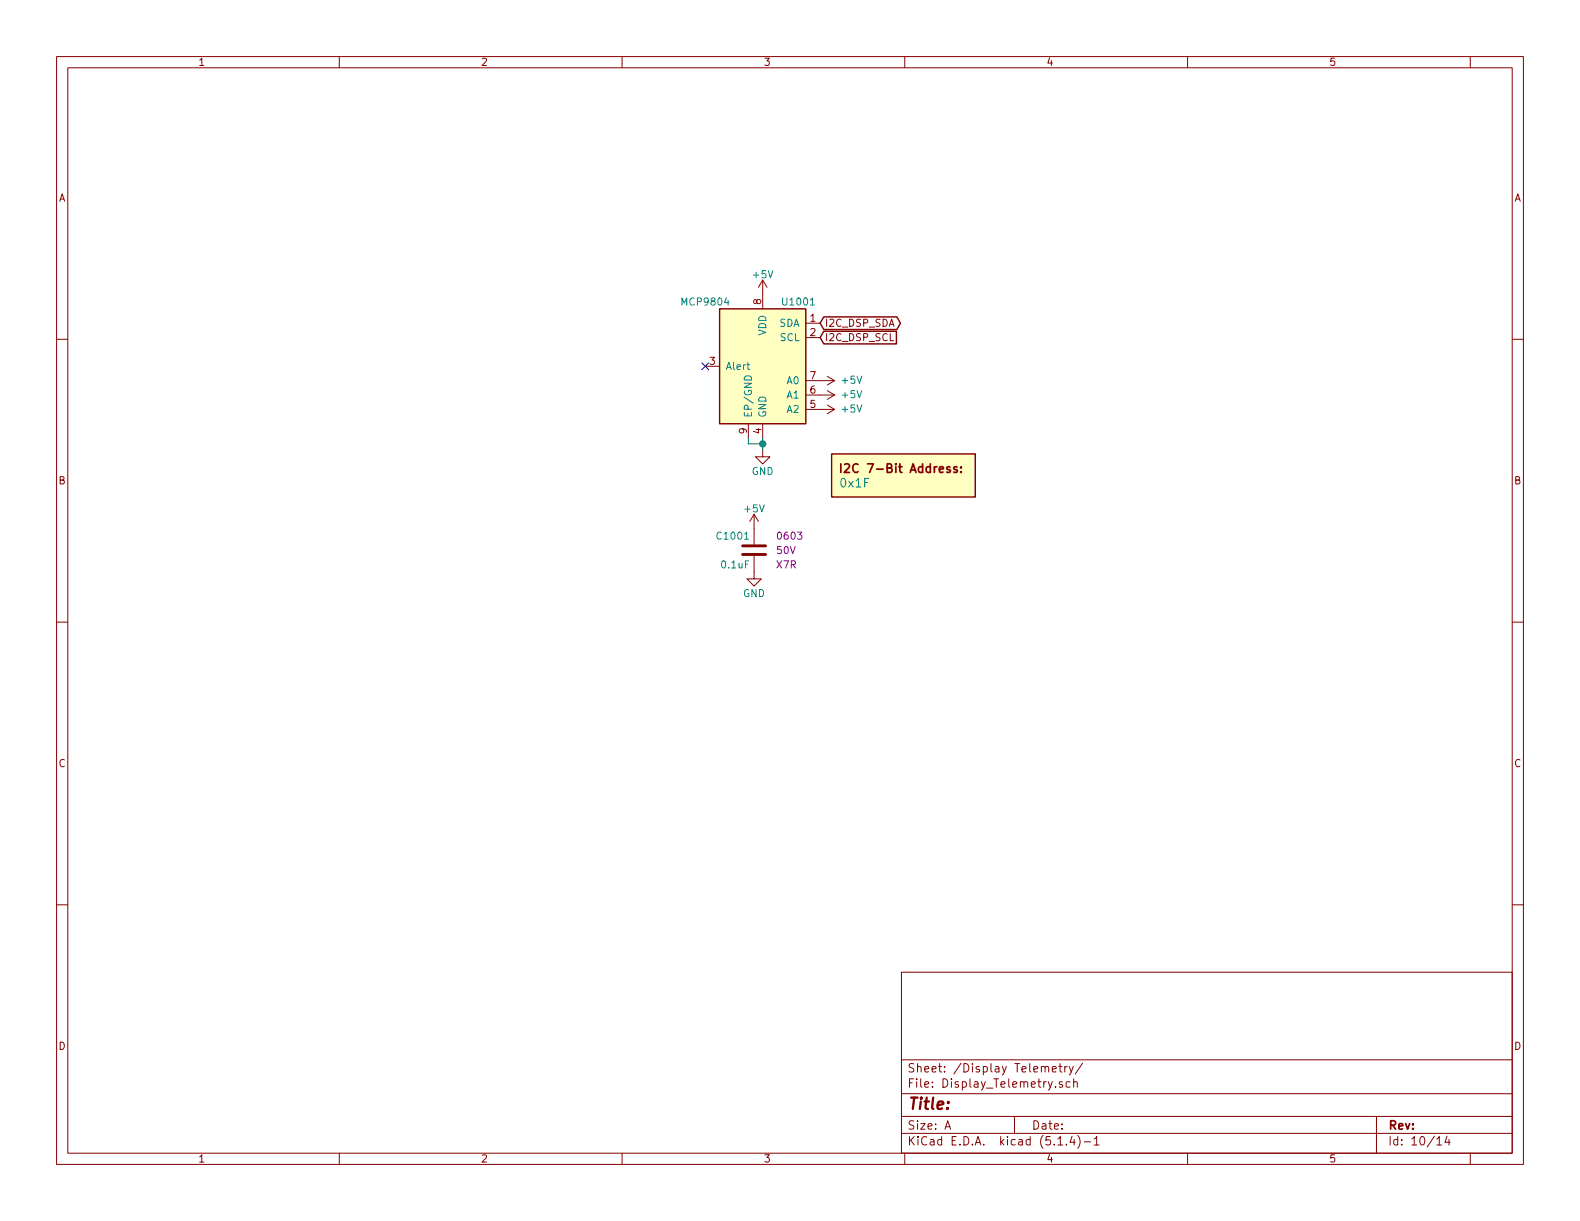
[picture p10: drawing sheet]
<svg xmlns="http://www.w3.org/2000/svg" width="279mm" height="216mm" viewBox="0 0 279 216" stroke-linecap="round" stroke-linejoin="round" font-family="sans-serif">
<g fill="none" stroke="#840000" stroke-width=".18">
<path d="M10 10h259.4v195.9h-259.4zM12 12h255.4v191.9h-255.4zM60 10v2M110 10v2M160 10v2M210 10v2M260 10v2M10 60h2M134.9 49.5l.7 1.3M134.9 49.5v5.1M134.9 49.5l-.8 1.3M142.5 57.2h2.5"/>
<path d="M142.5 59.7h2.5M267.4 60h2M124.7 64.8h2.6M132.3 74.9v2.6M134.9 79.5v1.3h-1.3l1.3 1.2 1.2-1.2h-1.2M134.9 74.9v2.6M142.5 67.3h5.1M142.5 69.9h5.1M142.5 72.4h5.1M146.3 66.5l1.3 .8M146.3 69.1l1.3 .8M146.3 71.6l1.3 .8"/>
<path d="M147.6 67.3l-1.3 .8M147.6 69.9l-1.3 .7M147.6 72.4l-1.3 .8M133.3 98.3v4.1h1.3l-1.3 1.2-1.2-1.2h1.2M133.3 90.9l-.7 1.3M133.3 90.9v5.4M133.3 90.9l.8 1.3M10 110h2M267.4 110h2M10 160h2M267.4 160h2M159.4 171.9h108v32h-108z"/>
<path d="M159.4 197.4h108M159.4 193.4h108M159.4 187.4h108M167.1 199.7l.5-1.5 .5 1.5M167.2 199.2h.8M179.4 197.4v3M186.1 189.1l.7-.2-.1-.3h-.4l-.2 .2 .1 .7h.5M186.7 192.1v.2M187.2 188.6h.6M187.5 188.1v1.3l.3 .2M187.9 191.3h-.4l-.2 .2 .1 .2 .5 .1v.4h-.6M188.3 188.6v1"/>
<path d="M188.7 188.6l-.4 .2M189.1 188.6l.3 1M189.2 191.3h-.4l-.3 .2 .1 .6 .2 .2 .4-.1M189.8 188.6l-.5 1.3-.2 .2M189.9 191.4l.2-.1h.3l.1 1M189.9 190.8v1.5M191.4 188l-1.3 1.9M243.4 197.4v6.5M60 203.9v2M110 203.9v2M159.4 200.4h108M160 203.9v2"/>
<path d="M187.1 202.5h.8M188.6 202.3v.2M189.6 200.9l-.4 1.1h.9M189.9 201.5v1M190.6 200.8a1.71 1.71 0 0 1 0 2.2M191.7 201.9h1.2M193.5 201.4l.4-.4v1.5M193.5 202.5h.9M210 203.9v2M254.1 201.4l.4-.4v1.5M254.1 202.5h.8M255.9 200.9l-.4 1.1h.9"/>
<path d="M256.2 201.5v1M260 203.9v2"/>
</g>
<path d="M131.3 98h4.1M131.3 96.5h4.1" fill="none" stroke="#840000" stroke-width=".51"/>
<g fill="#ffffc2" stroke="#ffffc2" stroke-width=".18">
<path d="M147.1 80.3h25.4v7.6h-25.4z"/>
<path d="M127.3 54.6h15.2v20.3h-15.2z"/>
</g>
<path d="M127.3 54.6h15.2v20.3h-15.2zM145.7 56h12.9l.6 1.2-.6 1.1h-12.9l-.7-1.1zM145.7 58.6h12.8v2.2h-12.8l-.7-1.1zM147.1 80.3h25.4v7.6h-25.4z" fill="none" stroke="#840000" stroke-width=".25"/>
<path d="M148.7 82v1.5M149.4 82.1l.5-.1 .2 .1 .1 .3-.9 1.1h.9M169.2 82.6l-.3-.1-.2 .2v.3l.5 .1v.4h-.5M170 83.4v.1M170 82.6v.1" fill="none" stroke="#840000" stroke-width=".3"/>
<path d="M131.8 66.6a.66 .66 0 0 1 .8-.1 .66 .66 0 0 1 .3 .7h-1.3zM132.1 64.5h.5M132.3 64.1v1.1l.3 .1" fill="none" stroke="#008484" stroke-width=".18"/>
<path d="M132.3 77.5v1h2.6M134.9 77.5v2" fill="none" stroke="#008400" stroke-width=".18"/>
<circle cx="134.9" cy="78.5" r=".51" fill="#008400" stroke="#008400" stroke-width=".25"/>
<path d="M124.1 64.2l1.2 1.2M125.3 64.2l-1.2 1.2" fill="none" stroke="#000084" stroke-width=".18"/>
<text font-size="2.8" fill="#840000" x="160.4" y="196.2">Title:</text>
<g font-size="2.1" fill="#840000">
<text x="150.1" y="83.6">I2C 7-Bit Address:</text>
<text x="160.4" y="189.6">Sheet: /Display Telemetry/</text>
<text x="160.4" y="192.3">File: Display_Telemetry.sch</text>
<text x="160.4" y="202.5">KiCad E.D.A. kicad (5.1.4)-1</text>
<text x="160.4" y="199.7">Size: A</text>
<text x="182.4" y="199.7">Date:</text>
<text x="245.4" y="199.7">Rev:</text>
<text x="245.4" y="202.5">Id: 10/14</text>
</g>
<text font-size="2.1" fill="#008484" x="148.7" y="86.2">0x1F</text>
<g font-size="1.8" fill="#840000">
<text x="35" y="11.6">1</text>
<text x="85" y="11.6">2</text>
<text x="135" y="11.6">3</text>
<text x="185" y="11.6">4</text>
<text x="235" y="11.6">5</text>
<text x="10.4" y="35.6">A</text>
<text x="267.8" y="35.6">A</text>
<text x="134.6" y="53.8" transform="rotate(-90 134.6 53.8)">8</text>
<text x="143.3" y="56.9">1</text>
<text x="143.3" y="59.4">2</text>
<text x="145.8" y="57.8">I2C_DSP_SDA</text>
<text x="125.5" y="64.5">3</text>
<text x="145.8" y="60.3">I2C_DSP_SCL</text>
<text x="143.3" y="69.6">6</text>
<text x="143.3" y="67.1">7</text>
<text x="132.1" y="76.7" transform="rotate(-90 132.1 76.7)">9</text>
<text x="134.6" y="76.7" transform="rotate(-90 134.6 76.7)">4</text>
<text x="143.3" y="72.1">5</text>
<text x="10.4" y="85.6">B</text>
<text x="267.8" y="85.6">B</text>
<text x="10.4" y="135.6">C</text>
<text x="267.8" y="135.6">C</text>
<text x="10.4" y="185.6">D</text>
<text x="267.8" y="185.6">D</text>
<text x="35" y="205.5">1</text>
<text x="85" y="205.5">2</text>
<text x="135" y="205.5">3</text>
<text x="185" y="205.5">4</text>
<text x="235" y="205.5">5</text>
</g>
<g font-size="1.8" fill="#008484">
<text x="133.3" y="49.2">+5V</text>
<text x="120.8" y="54">MCP9804</text>
<text x="135.5" y="59.4" transform="rotate(-90 135.5 59.4)">VDD</text>
<text x="137.7" y="57.8">SDA</text>
<text x="138.6" y="54">U1001</text>
<text x="128.3" y="65.4">Alert</text>
<text x="137.9" y="60.3">SCL</text>
<text x="139.2" y="70.5">A1</text>
<text x="139.2" y="67.9">A0</text>
<text x="149" y="67.9">+5V</text>
<text x="149" y="70.4">+5V</text>
<text x="133" y="73.9" transform="rotate(-90 133 73.9)">EP/GND</text>
<text x="135.5" y="73.9" transform="rotate(-90 135.5 73.9)">GND</text>
<text x="139.2" y="73">A2</text>
<text x="149" y="72.9">+5V</text>
<text x="132.9" y="84">GND</text>
<text x="127" y="95.4">C1001</text>
<text x="131.7" y="90.6">+5V</text>
<text x="127.7" y="100.5">0.1uF</text>
<text x="131.4" y="105.6">GND</text>
</g>
<g font-size="1.8" fill="#840084">
<text x="137.7" y="95.4">0603</text>
<text x="137.4" y="100.5">X7R</text>
<text x="137.4" y="98">50V</text>
</g>
</svg>
